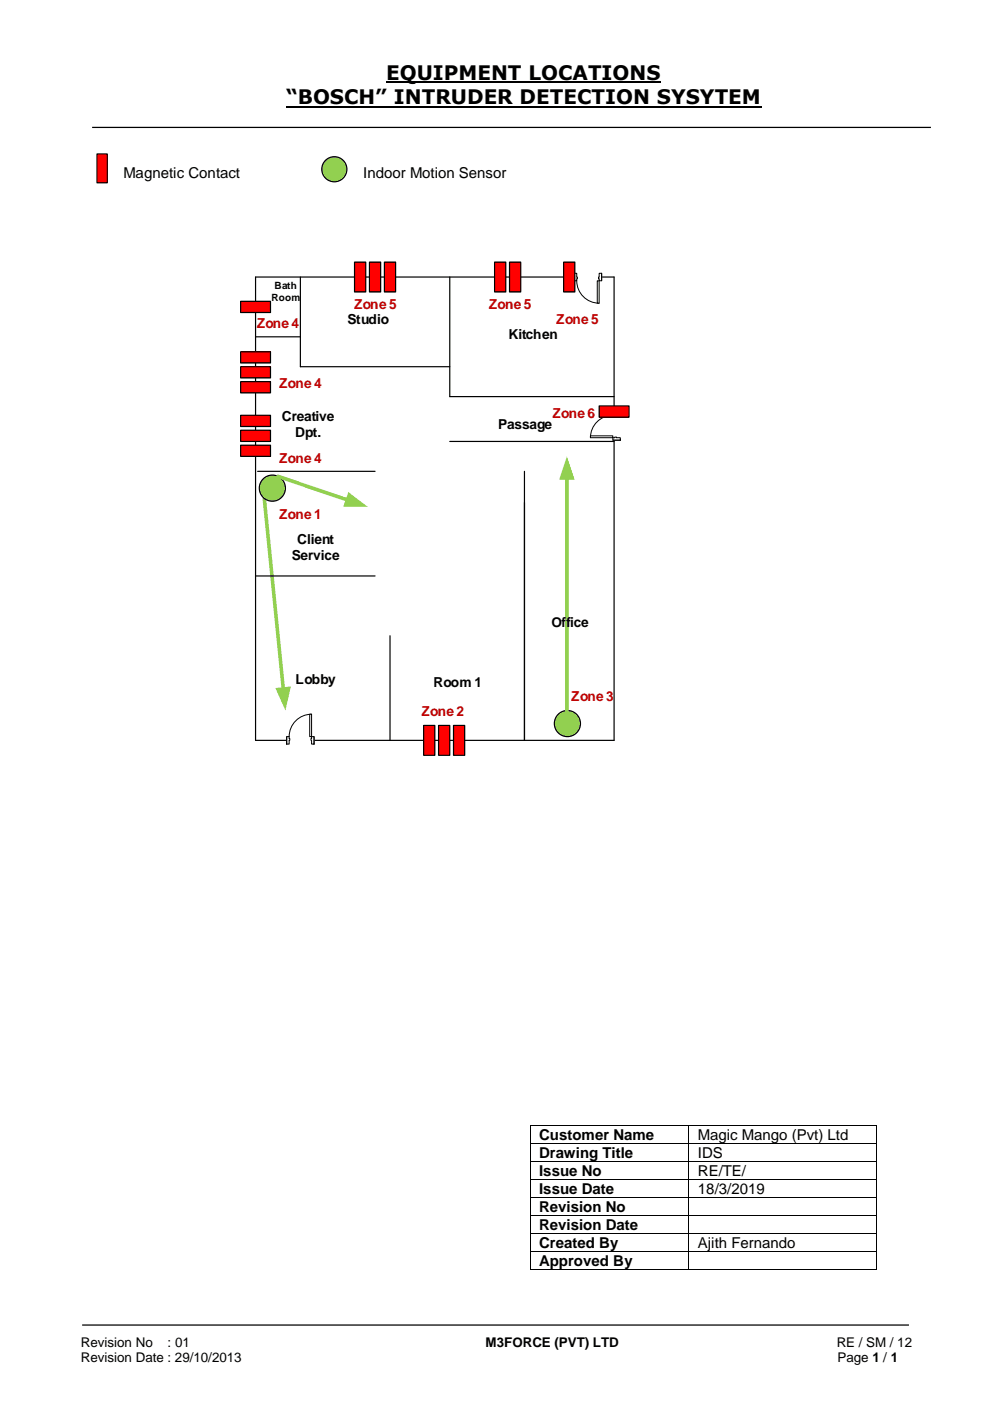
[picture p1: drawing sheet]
<svg xmlns="http://www.w3.org/2000/svg" width="210mm" height="297mm" viewBox="0 0 210 297" stroke-linecap="round" stroke-linejoin="round" font-family="sans-serif">
<path d="M81.8 17.5h58.3M60.6 22.6h100.7" fill="none" stroke="#000" stroke-width=".42"/>
<path d="M19.5 27h177.8M17.4 280.8h175.3" fill="none" stroke="#000" stroke-width=".26"/>
<g fill="#000">
<path d="M112.3 238.5h.2v.1h-.2z" fill-rule="evenodd"/>
<path d="M112.3 238.5h.2v.1h-.2z" fill-rule="evenodd"/>
<path d="M145.9 238.5h.2v.1h-.2z" fill-rule="evenodd"/>
<path d="M185.7 238.5h.1v.1h-.1z" fill-rule="evenodd"/>
<path d="M185.7 238.5h.1v.1h-.1z" fill-rule="evenodd"/>
<path d="M112.3 242.3h.2v.1h-.2z" fill-rule="evenodd"/>
<path d="M112.3 246.1h.2v.2h-.2z" fill-rule="evenodd"/>
<path d="M112.3 249.9h.2v.2h-.2z" fill-rule="evenodd"/>
<path d="M112.3 253.7h.2v.2h-.2z" fill-rule="evenodd"/>
<path d="M112.3 257.6h.2v.2h-.2z" fill-rule="evenodd"/>
<path d="M145.9 242.3h.2v.1h-.2z" fill-rule="evenodd"/>
<path d="M145.9 246.1h.2v.2h-.2z" fill-rule="evenodd"/>
<path d="M145.9 249.9h.2v.2h-.2z" fill-rule="evenodd"/>
<path d="M145.9 253.7h.2v.2h-.2z" fill-rule="evenodd"/>
<path d="M145.9 257.6h.2v.2h-.2z" fill-rule="evenodd"/>
<path d="M185.7 242.3h.1v.1h-.1z" fill-rule="evenodd"/>
<path d="M185.7 246.1h.1v.2h-.1z" fill-rule="evenodd"/>
<path d="M185.7 249.9h.1v.2h-.1z" fill-rule="evenodd"/>
<path d="M185.7 253.7h.1v.2h-.1z" fill-rule="evenodd"/>
<path d="M185.7 257.6h.1v.2h-.1z" fill-rule="evenodd"/>
<path d="M112.3 261.4h.2v.2h-.2z" fill-rule="evenodd"/>
<path d="M112.3 265.3h.2v.1h-.2z" fill-rule="evenodd"/>
<path d="M112.3 269.1h.2v.1h-.2z" fill-rule="evenodd"/>
<path d="M112.3 269.1h.2v.1h-.2z" fill-rule="evenodd"/>
<path d="M145.9 261.4h.2v.2h-.2z" fill-rule="evenodd"/>
<path d="M145.9 265.3h.2v.1h-.2z" fill-rule="evenodd"/>
<path d="M145.9 269.1h.2v.1h-.2z" fill-rule="evenodd"/>
<path d="M185.7 261.4h.1v.2h-.1z" fill-rule="evenodd"/>
<path d="M185.7 265.3h.1v.1h-.1z" fill-rule="evenodd"/>
<path d="M185.7 269.1h.1v.1h-.1z" fill-rule="evenodd"/>
<path d="M185.7 269.1h.1v.1h-.1z" fill-rule="evenodd"/>
</g>
<g fill="none" stroke="#000" stroke-width=".21">
<path d="M112.4 238.6v3.7M112.5 238.5h33.4M146 238.6v3.7M146.1 238.5h39.6M185.8 238.6v3.7M112.4 242.4v3.7M112.4 246.3v3.6M112.4 250.1v3.6M112.4 253.9v3.7M112.4 257.8v3.6M112.5 242.4h33.4M112.5 246.2h33.4"/>
<path d="M112.5 250h33.4M112.5 253.8h33.4M112.5 257.7h33.4M146 242.4v3.7M146 246.3v3.6M146 250.1v3.6M146 253.9v3.7M146 257.8v3.6M146.1 242.4h39.6M146.1 246.2h39.6M146.1 250h39.6M146.1 253.8h39.6"/>
<path d="M146.1 257.7h39.6M185.8 242.4v3.7M185.8 246.3v3.6M185.8 250.1v3.6M185.8 253.9v3.7M185.8 257.8v3.6M112.4 261.6v3.7M112.4 265.4v3.7M112.5 261.5h33.4M112.5 265.3h33.4M112.5 269.1h33.4M146 261.6v3.7"/>
<path d="M146 265.4v3.7M146.1 261.5h39.6M146.1 265.3h39.6M146.1 269.1h39.6M185.8 261.6v3.7M185.8 265.4v3.7"/>
</g>
<circle cx="70.9" cy="35.9" r="2.66" fill="#92d050"/>
<circle cx="70.9" cy="35.9" r="2.66" fill="none" stroke="#000" stroke-width=".25"/>
<path d="M20.6 32.6h2.1v6.1h-2.1z" fill-rule="evenodd" fill="#f00"/>
<path d="M20.6 32.6h2.1v6.1h-2.1zM54.2 58.7v98.2" fill="none" stroke="#000" stroke-width=".25"/>
<circle cx="120.3" cy="153.3" r="2.77" fill="#92d050"/>
<circle cx="120.3" cy="153.3" r="2.77" fill="none" stroke="#000" stroke-width=".25"/>
<path d="M120.2 101.3v49.3" fill="none" stroke="#92d050" stroke-width=".76"/>
<path d="M120.2 96.7l1.6 5h-3.3z" fill="#92d050"/>
<path d="M56 105.6l4.1 40.5" fill="none" stroke="#92d050" stroke-width=".76"/>
<path d="M58.4 145.8l3.3-.3-1.2 5.1z" fill="#92d050"/>
<path d="M54.2 58.7h76v98.2h-76M63.7 58.7v19h31.6M95.3 58.7v25.4h34.9M54.2 71.4h9.5M54.6 99.9h24.9M95.3 93.6h34.9M111.2 99.9v57M54.2 122.1h25.3M82.7 134.7v22.2" fill="none" stroke="#000" stroke-width=".25"/>
<circle cx="57.7" cy="103.5" r="2.77" fill="#92d050"/>
<circle cx="57.7" cy="103.5" r="2.77" fill="none" stroke="#000" stroke-width=".25"/>
<path d="M58.9 101l14.8 5" fill="none" stroke="#92d050" stroke-width=".76"/>
<path d="M73.8 104.3l4.2 3.1h-5.2z" fill="#92d050"/>
<path d="M121.7 57.9h5.8v1.7h-5.8z" fill-rule="evenodd" fill="#fff"/>
<path d="M121.7 57.9h5.8v1.7h-5.8z" fill="none" stroke="#fff" stroke-width=".21"/>
<path d="M127 57.9h.5v1.6h-.5zM121.7 57.9v1.6h.5v-1.6z" fill-rule="evenodd" fill="#fff"/>
<path d="M122.2 58.7v-.8h-.5v1.6h.5v-.4M127 58.7v-.8h.5v1.6h-.5v-.4" fill="none" stroke="#000" stroke-width=".21"/>
<path d="M126.9 58.7h.1v.4h-.1zM122.2 58.7v.4h.2v-.4z" fill-rule="evenodd" fill="#fff"/>
<path d="M121.7 57.9v1.6M122.2 58.7h.2v.4h-.2M122.2 59.5a4.8 4.8 0 0 0 4.8 4.8M127 58.7h-.1v.4h.1M127.5 57.9v1.6" fill="none" stroke="#000" stroke-width=".21"/>
<path d="M126.6 59.5h.4v4.8h-.4z" fill-rule="evenodd" fill="#fff"/>
<path d="M126.6 59.5h.4v4.8h-.4z" fill="none" stroke="#000" stroke-width=".21"/>
<path d="M60.8 156.1h5.8v1.7h-5.8z" fill-rule="evenodd" fill="#fff"/>
<path d="M60.8 156.1h5.8v1.7h-5.8z" fill="none" stroke="#fff" stroke-width=".21"/>
<path d="M66 156.1v1.6h.6v-1.6zM60.8 156.1h.5v1.6h-.5z" fill-rule="evenodd" fill="#fff"/>
<path d="M61.3 156.5v-.4h-.5v1.6h.5v-.8M66 156.5v-.4h.6v1.6h-.6v-.8" fill="none" stroke="#000" stroke-width=".21"/>
<path d="M65.9 156.5v.4h.1v-.4zM61.3 156.5h.1v.4h-.1z" fill-rule="evenodd" fill="#fff"/>
<path d="M60.8 156.1v1.6M61.3 156.5h.1v.4h-.1M66 156.5h-.1v.4h.1M66 151.4a4.8 4.8 0 0 0-4.7 4.7M66.6 156.1v1.6" fill="none" stroke="#000" stroke-width=".21"/>
<path d="M65.6 151.4h.4v4.7h-.4z" fill-rule="evenodd" fill="#fff"/>
<path d="M65.6 151.4h.4v4.7h-.4z" fill="none" stroke="#000" stroke-width=".21"/>
<path d="M129.8 87.5h1.7v5.8h-1.7z" fill-rule="evenodd" fill="#fff"/>
<path d="M129.8 87.5h1.7v5.8h-1.7z" fill="none" stroke="#fff" stroke-width=".21"/>
<path d="M129.9 92.8h1.6v.5h-1.6zM129.9 87.5v.5h1.6v-.5z" fill-rule="evenodd" fill="#fff"/>
<path d="M130.3 92.8h-.4v.5h1.6v-.5h-.8M130.3 88h-.4v-.5h1.6v.5h-.8" fill="none" stroke="#000" stroke-width=".21"/>
<path d="M130.3 92.6h.4v.2h-.4zM130.3 88v.1h.4v-.1z" fill-rule="evenodd" fill="#fff"/>
<path d="M129.9 88a4.7 4.7 0 0 0-4.7 4.8M129.9 93.3h1.6M129.9 87.5h1.6M130.3 92.8v-.2h.4v.2M130.3 88v.1h.4v-.1" fill="none" stroke="#000" stroke-width=".21"/>
<path d="M125.2 92.4h4.7v.4h-4.7z" fill-rule="evenodd" fill="#fff"/>
<path d="M125.2 92.4h4.7v.4h-4.7z" fill="none" stroke="#000" stroke-width=".21"/>
<path d="M51 63.9h6.3v2.3h-6.3z" fill-rule="evenodd" fill="#f00"/>
<path d="M51 63.9h6.3v2.3h-6.3z" fill="none" stroke="#000" stroke-width=".25"/>
<path d="M127 86h6.3v2.4h-6.3z" fill-rule="evenodd" fill="#f00"/>
<path d="M127 86h6.3v2.4h-6.3z" fill="none" stroke="#000" stroke-width=".25"/>
<path d="M96.1 153.7h2.4v6.4h-2.4z" fill-rule="evenodd" fill="#f00"/>
<path d="M96.1 153.7h2.4v6.4h-2.4z" fill="none" stroke="#000" stroke-width=".25"/>
<path d="M93 153.7h2.3v6.4h-2.3z" fill-rule="evenodd" fill="#f00"/>
<path d="M93 153.7h2.3v6.4h-2.3z" fill="none" stroke="#000" stroke-width=".25"/>
<path d="M89.8 153.7h2.4v6.4h-2.4z" fill-rule="evenodd" fill="#f00"/>
<path d="M89.8 153.7h2.4v6.4h-2.4z" fill="none" stroke="#000" stroke-width=".25"/>
<path d="M81.5 55.5h2.4v6.4h-2.4z" fill-rule="evenodd" fill="#f00"/>
<path d="M81.5 55.5h2.4v6.4h-2.4z" fill="none" stroke="#000" stroke-width=".25"/>
<path d="M78.3 55.5h2.4v6.4h-2.4z" fill-rule="evenodd" fill="#f00"/>
<path d="M78.3 55.5h2.4v6.4h-2.4z" fill="none" stroke="#000" stroke-width=".25"/>
<path d="M75.1 55.5h2.4v6.4h-2.4z" fill-rule="evenodd" fill="#f00"/>
<path d="M75.1 55.5h2.4v6.4h-2.4z" fill="none" stroke="#000" stroke-width=".25"/>
<path d="M119.5 55.5h2.4v6.4h-2.4z" fill-rule="evenodd" fill="#f00"/>
<path d="M119.5 55.5h2.4v6.4h-2.4z" fill="none" stroke="#000" stroke-width=".25"/>
<path d="M108 55.5h2.4v6.4h-2.4z" fill-rule="evenodd" fill="#f00"/>
<path d="M108 55.5h2.4v6.4h-2.4z" fill="none" stroke="#000" stroke-width=".25"/>
<path d="M104.8 55.5h2.4v6.4h-2.4z" fill-rule="evenodd" fill="#f00"/>
<path d="M104.8 55.5h2.4v6.4h-2.4z" fill="none" stroke="#000" stroke-width=".25"/>
<path d="M51 74.6h6.3v2.3h-6.3z" fill-rule="evenodd" fill="#f00"/>
<path d="M51 74.6h6.3v2.3h-6.3z" fill="none" stroke="#000" stroke-width=".25"/>
<path d="M51 77.7h6.3v2.4h-6.3z" fill-rule="evenodd" fill="#f00"/>
<path d="M51 77.7h6.3v2.4h-6.3z" fill="none" stroke="#000" stroke-width=".25"/>
<path d="M51 80.9h6.3v2.4h-6.3z" fill-rule="evenodd" fill="#f00"/>
<path d="M51 80.9h6.3v2.4h-6.3z" fill="none" stroke="#000" stroke-width=".25"/>
<path d="M51 88h6.3v2.4h-6.3z" fill-rule="evenodd" fill="#f00"/>
<path d="M51 88h6.3v2.4h-6.3z" fill="none" stroke="#000" stroke-width=".25"/>
<path d="M51 91.2h6.3v2.4h-6.3z" fill-rule="evenodd" fill="#f00"/>
<path d="M51 91.2h6.3v2.4h-6.3z" fill="none" stroke="#000" stroke-width=".25"/>
<path d="M51 94.4h6.3v2.3h-6.3z" fill-rule="evenodd" fill="#f00"/>
<path d="M51 94.4h6.3v2.3h-6.3z" fill="none" stroke="#000" stroke-width=".25"/>
<g font-size="4.2">
<text x="81.8" y="17">EQUIPMENT LOCATIONS</text>
<text x="60.6" y="22.1">“BOSCH” INTRUDER DETECTION SYSYTEM</text>
</g>
<g font-size="3.2">
<text x="26.2" y="37.7">Magnetic Contact</text>
<text x="77" y="37.7">Indoor Motion Sensor</text>
<text x="114.3" y="241.6">Customer Name</text>
<text x="114.3" y="245.4">Drawing Title</text>
<text x="147.9" y="241.6">Magic Mango (Pvt) Ltd</text>
<text x="147.9" y="245.4">IDS</text>
<text x="114.3" y="249.3">Issue No</text>
<text x="147.9" y="249.3">RE/TE/</text>
<text x="114.3" y="253.1">Issue Date</text>
<text x="114.3" y="256.9">Revision No</text>
<text x="147.9" y="253.1">18/3/2019</text>
<text x="114.3" y="260.7">Revision Date</text>
<text x="114.3" y="264.5">Created By</text>
<text x="114.3" y="268.4">Approved By</text>
<text x="147.9" y="264.5">Ajith Fernando</text>
</g>
<g font-size="2.9" fill="#c00000">
<text x="75.1" y="65.6">Zone 5</text>
<text x="103.6" y="65.6">Zone 5</text>
<text x="54.4" y="69.5">Zone 4</text>
<text x="117.9" y="68.8">Zone 5</text>
<text x="59.2" y="82.2">Zone 4</text>
<text x="117.1" y="88.5">Zone 6</text>
<text x="59.2" y="98">Zone 4</text>
<text x="59.2" y="110">Zone 1</text>
<text x="121.1" y="148.5">Zone 3</text>
<text x="89.3" y="151.7">Zone 2</text>
</g>
<g font-size="2.9">
<text x="73.6" y="68.8">Studio</text>
<text x="107.8" y="71.9">Kitchen</text>
<text x="59.7" y="89.3">Creative</text>
<text x="62.6" y="92.7">Dpt.</text>
<text x="105.6" y="91">Passage</text>
<text x="61.9" y="118.8">Service</text>
<text x="63" y="115.4">Client</text>
<text x="116.9" y="133">Office</text>
<text x="62.7" y="145">Lobby</text>
<text x="91.9" y="145.7">Room 1</text>
</g>
<g font-size="2.8">
<text x="17.1" y="285.4">Revision No</text>
<text x="35.5" y="285.4">: 01</text>
<text x="102.9" y="285.4">M3FORCE (PVT) LTD</text>
<text x="177.4" y="285.4">RE / SM / 12</text>
<text x="17.1" y="288.7">Revision Date : 29/10/2013</text>
<text x="177.5" y="288.7">Page 1 / 1</text>
</g>
<g font-size="2.1">
<text x="57.5" y="63.8">Room</text>
<text x="58.2" y="61.3">Bath</text>
</g>
</svg>
